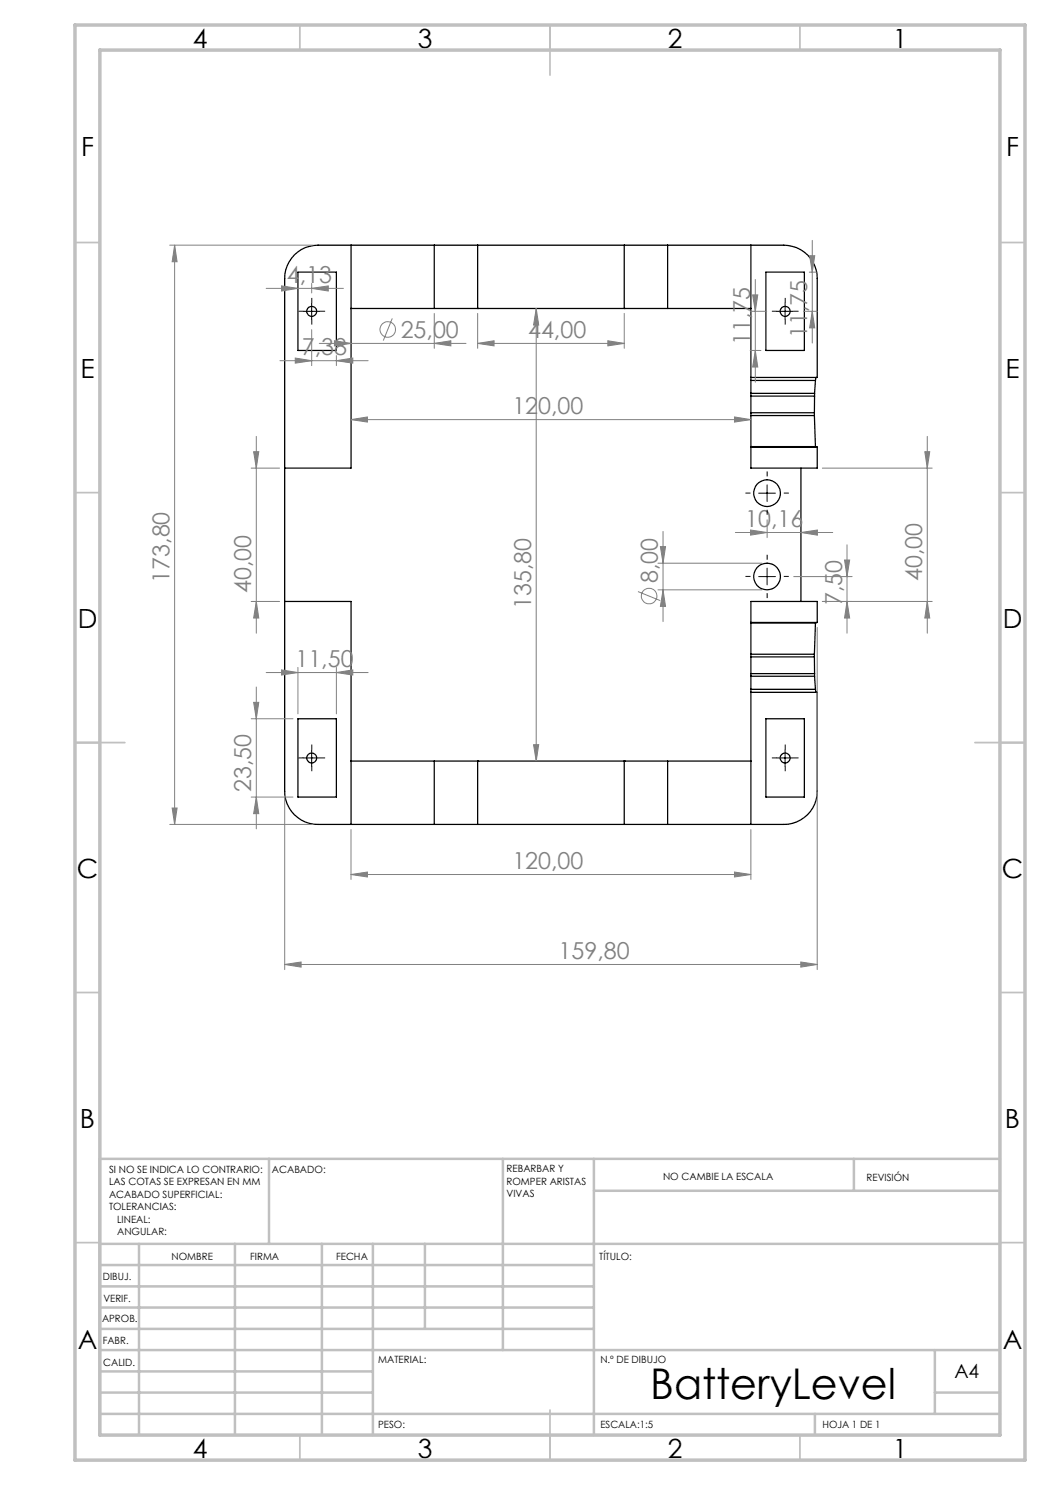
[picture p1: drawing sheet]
<svg xmlns="http://www.w3.org/2000/svg" width="210mm" height="297mm" viewBox="0 0 210 297" stroke-linecap="round" stroke-linejoin="round" font-family="sans-serif">
<g fill="none" stroke="#000" stroke-width=".25">
<path d="M59.6 54.4h7.7v15.7h-7.7zM70.2 49h-6.6a6.6 6.6 0 0 0-6.7 6.7v102.6a6.6 6.6 0 0 0 6.7 6.6h6.6M70.2 49h16.7M70.2 49v44.6h-13.3M86.9 49h46.6M86.9 49v12.7M95.5 49v12.7M124.8 49v12.7M133.5 49h16.7M133.5 49v12.7M150.2 49h6.5a6.6 6.6 0 0 1 6.7 6.7v19.8h-13.2M150.2 49v26.5"/>
<path d="M153.2 54.4h7.7v15.7h-7.7zM70.2 61.7h16.7M86.9 61.7h46.6M95.5 61.7h.1M124.8 61.7h.1M133.5 61.7h16.7M150.2 75.5v.6M150.2 78.7v.5M150.2 76.1v2.6M150.2 79.2v3.3M150.2 76.1h12.9M150.2 78.7h12.7"/>
<path d="M150.2 79.2h12.7M162.9 78.7v.5M162.9 79.2v3.3M163.1 76.1l-.2 2.6M163.2 75.5l-.1 .6M150.2 82.5v.6M150.2 83.1v10.5h13.2v-4.2M150.2 89.4h13.2M150.2 89.3h12.9M150.2 83.1h12.7M150.2 82.5h12.7M160.2 93.6v26.7"/>
<path d="M162.9 82.5v.6M162.9 83.1l.2 6.2M163.1 89.3l.3 .1M56.9 120.3h13.3v44.6M150.2 138.5h13.2v19.8a6.6 6.6 0 0 1-6.7 6.6h-6.5M150.2 137.9v.6M150.2 134.7v.6M150.2 130.8v.6M150.2 131.4v3.3M150.2 135.3v2.6M150.2 138.5v26.4M150.2 124.6h12.9"/>
<path d="M150.2 124.5h13.2M150.2 137.9h12.9M150.2 135.3h12.7M150.2 130.8h12.7M150.2 134.7h12.7M150.2 131.4h12.7M162.9 130.8v.6M162.9 131.4v3.3M162.9 134.7v.6M162.9 135.3l.2 2.6M163.1 137.9l.1 .6M163.1 124.6l-.2 6.2"/>
<path d="M163.4 124.5v-4.2h-13.2v10.5M163.4 124.5l-.3 .1M59.6 143.8h7.7v15.6h-7.7zM70.2 152.2h16.7M86.9 152.2v12.7M86.9 152.2h46.6M95.5 152.2h.1M95.5 152.2v12.7M124.8 152.2h.1M124.8 152.2v12.7M133.5 152.2h16.7M133.5 152.2v12.7"/>
<path d="M153.2 143.8h7.7v15.6h-7.7zM70.2 164.9h16.7M86.9 164.9h46.6M133.5 164.9h16.7"/>
<circle cx="62.4" cy="62.3" r="1"/>
<circle cx="157" cy="62.3" r=".99"/>
<circle cx="153.4" cy="98.6" r="2.67"/>
<circle cx="153.4" cy="115.3" r="2.66"/>
<circle cx="62.4" cy="151.6" r="1"/>
<circle cx="157" cy="151.6" r="1"/>
</g>
<g fill="none" stroke="#808080" stroke-width=".2">
<path d="M33.9 49h28.7M34.9 49v115.9M34.9 49l.5 3.3h-1zM53.2 57.7h15.5M56.3 57.2l3.3 .5-3.3 .5zM62.3 57.7l3.4-.5v1zM62.3 56.7v1.9M150.5 59h1.1l-.5 3.3zM151.1 55.9v20.5M161.9 54.4h1.5M161.9 51.1h1l-.4 3.3zM162.5 48.1v20.5"/>
<path d="M56 72.1h17.6M59.1 71.6l3.2 .5-3.2 .5zM62.3 65.9v7.2M63.9 68.7h29.3M66.9 68.2l3.3 .5-3.3 .5zM67.3 72.1l3.3-.5v1zM67.3 71.1v2M78.5 63.7l-1.8 4.4M86.9 68.7l3.3-.5v1zM86.9 62.7v7M95.5 68.7l3.3-.5v1zM95.5 62.7v7"/>
<path d="M95.5 68.7h29.3M107.2 61.7l.5 3.3h-1zM107.2 61.7v90.5M121.6 68.2l3.2 .5-3.2 .5zM124.8 62.7v7M150 70.1h2.2M150 62.3h3.4M151.1 70.1l.5 3.3h-1.1zM160.7 62.3h2.7M162.5 62.3l.4 3.3h-1zM50.2 93.6h5.7M50.7 90.3h1.1l-.5 3.3z"/>
<path d="M51.3 87.3v39.3M70.2 83.9l3.3-.5v1zM70.2 83.9h80M146.9 83.4l3.3 .5-3.3 .5zM164.5 93.6h21.9M185 90.3h.9l-.4 3.3zM185.5 87.3v39.3M127.6 118.3l4.4 1.8M131.6 112.6h20.8M131.6 118h20.8M132.1 109.3h1l-.5 3.3zM132.6 106.3v18"/>
<path d="M132.6 118l.5 3.3h-1zM147.1 106.5h19.4M150.1 106l3.3 .5-3.3 .5zM153.4 104v3.5M158.8 115.3h11.6M160.2 106.5l3.3-.5v1zM168.9 112h1l-.5 3.3zM169.4 109v17.6M50.2 120.3h5.7M51.3 137.4v28.4M51.3 120.3l.5 3.3h-1.1zM53.2 134.5h20.4"/>
<path d="M56.3 134l3.3 .5-3.3 .5zM59.6 133.5v9.3M67.3 134.5l3.3-.5v1zM67.3 133.5v9.3M163.4 125.5v68.4M169.4 120.3l.5 3.3h-1zM185.5 120.3l.4 3.3h-.9zM186.4 120.3h-21.9M50.2 143.8h8.4M50.2 159.4h8.4M50.7 140.5h1.1l-.5 3.3zM51.3 159.4l.5 3.3h-1.1z"/>
<path d="M56.9 159.2v34.7M106.7 148.9h1l-.5 3.3zM33.9 164.9h28.7M34.4 161.6h1l-.5 3.3zM70.2 174.9l3.3-.5v1zM70.2 165.9v10M70.2 174.9h80M146.9 174.4l3.3 .5-3.3 .5zM150.2 165.9v10M56.9 192.9l3.3-.5v1zM56.9 192.9h106.5M160.2 192.4l3.2 .5-3.2 .5z"/>
<circle cx="77.5" cy="65.9" r="1.55"/>
<circle cx="129.8" cy="119.2" r="1.55"/>
</g>
<g fill="none" stroke="#000" stroke-width=".2" stroke-dasharray="15.2 1.3 1.3 1.3" stroke-linecap="butt">
<path d="M60.7 62.3h-1M62.4 60.6v-1M62.4 63.9v1M64 62.3h1M155.4 62.3h-1M157 60.6v-1M157 63.9v1M158.7 62.3h1M150.1 98.6h-1M153.4 95.3v-1M156.8 98.6h1M150.1 115.3h-1"/>
<path d="M153.4 112v-1M153.4 118.6v1M153.4 102v1M156.8 115.3h1M60.7 151.6h-1M62.4 149.9v-1M62.4 153.2v1M64 151.6h1M155.4 151.6h-1M157 149.9v-1M157 153.2v1M158.7 151.6h1"/>
</g>
<path d="M60.7 62.3h3.3M62.3 60.6v3.3M155.4 62.3h3.3M157 60.6v3.3M151.7 98.6h3.4M153.4 97v3.3M151.7 115.3h3.4M153.4 113.6v3.4M60.7 151.6h3.3M62.3 149.9v3.4M155.4 151.6h3.3M157 149.9v3.4" fill="none" stroke="#000" stroke-width=".2"/>
<g fill="none" stroke="#c0c0c0" stroke-width=".35">
<path d="M60 5v5M110 5v10M160 5v5M15 48.5h5M200 48.5h5M15 98.5h5M200 98.5h5M15 148.5h10M195 148.5h10M15 198.5h5M200 198.5h5M15 248.5h5"/>
<path d="M200 248.5h5M60 287v5M110 282v10M160 287v5"/>
</g>
<g fill="none" stroke="#c0c0c0" stroke-width=".5">
<path d="M53.8 231.8v17M100.6 231.8v38.2M118.8 231.8v55.2M118.8 238.2h81.2M170.8 231.8v6.4M200 231.8h-180v55.2M20 248.8h180M20 257.3h98.8M20 253h98.8M27.8 248.8v38.2M47 248.8v38.2M64.4 248.8v38.2"/>
<path d="M74.6 248.8v38.2M85 248.8v17M20 265.8h98.8M20 261.5h98.8M20 278.5h54.6M20 274.3h54.6M20 270h180M187 278.5h13M187 270v12.8M20 282.8h180M163 282.8v4.2"/>
</g>
<path d="M15 5h190v287h-190zM20 10h180v277h-180z" fill="none" stroke="#c0c0c0" stroke-width=".7"/>
<g fill="#808080">
<path d="M67.3 72.1l3.3-.5v1zM59.1 71.6l3.2 .5-3.2 .5zM67.3 134.5l3.3-.5v1zM56.3 134l3.3 .5-3.3 .5zM160.2 106.5l3.3-.5v1zM150.1 106l3.3 .5-3.3 .5zM121.6 68.2l3.2 .5-3.2 .5zM95.5 68.7l3.3-.5v1z"/>
<path d="M56.9 192.9l3.3-.5v1zM160.2 192.4l3.2 .5-3.2 .5zM56.3 57.2l3.3 .5-3.3 .5zM62.3 57.7l3.4-.5v1zM70.2 83.9l3.3-.5v1zM146.9 83.4l3.3 .5-3.3 .5zM66.9 68.2l3.3 .5-3.3 .5zM86.9 68.7l3.3-.5v1zM70.2 174.9l3.3-.5v1zM146.9 174.4l3.3 .5-3.3 .5z"/>
<path d="M34.4 161.6h1l-.5 3.3zM34.9 49l.5 3.3h-1zM151.1 70.1l.5 3.3h-1.1zM150.5 59h1.1l-.5 3.3z"/>
<path d="M169.4 120.3l.5 3.3h-1zM168.9 112h1l-.5 3.3z"/>
<path d="M50.7 90.3h1.1l-.5 3.3zM51.3 120.3l.5 3.3h-1.1zM50.7 140.5h1.1l-.5 3.3zM51.3 159.4l.5 3.3h-1.1zM161.9 51.1h1l-.4 3.3zM162.5 62.3l.4 3.3h-1zM132.1 109.3h1l-.5 3.3zM132.6 118l.5 3.3h-1zM185 90.3h.9l-.4 3.3zM185.5 120.3l.4 3.3h-.9zM107.2 61.7l.5 3.3h-1zM106.7 148.9h1l-.5 3.3z"/>
</g>
<text font-size="8.5" x="130.1" y="279.7">BatteryLevel</text>
<g font-size="5.3">
<text x="38.5" y="9.5">4</text>
<text x="83.5" y="9.5">3</text>
<text x="133.6" y="9.5">2</text>
<text x="178.6" y="9.5">1</text>
<text x="16.2" y="31.3">F</text>
<text x="201.2" y="31.3">F</text>
<text x="16.1" y="75.5">E</text>
<text x="201.1" y="75.5">E</text>
<text x="15.5" y="125.5">D</text>
<text x="200.5" y="125.5">D</text>
<text x="15.4" y="175.5">C</text>
<text x="200.4" y="175.5">C</text>
<text x="16" y="225.5">B</text>
<text x="201" y="225.5">B</text>
<text x="15.5" y="269.8">A</text>
<text x="200.5" y="269.8">A</text>
<text x="38.5" y="291.5">4</text>
<text x="83.5" y="291.5">3</text>
<text x="133.6" y="291.5">2</text>
<text x="178.6" y="291.5">1</text>
</g>
<g font-size="4.7" fill="#808080">
<text x="57.4" y="56.7">4,13</text>
<text x="60.4" y="71.1">7,38</text>
<text x="80.1" y="67.6">25,00</text>
<text x="105.6" y="67.6">44,00</text>
<text x="150.1" y="69" transform="rotate(-90 150.1 69)">11,75</text>
<text x="161.4" y="67.6" transform="rotate(-90 161.4 67.6)">11,75</text>
<text x="102.5" y="82.9">120,00</text>
<text x="149" y="105.5">10,16</text>
<text x="33.9" y="116.5" transform="rotate(-90 33.9 116.5)">173,80</text>
<text x="50.3" y="118.6" transform="rotate(-90 50.3 118.6)">40,00</text>
<text x="131.5" y="116.6" transform="rotate(-90 131.5 116.6)">8,00</text>
<text x="184.5" y="116.2" transform="rotate(-90 184.5 116.2)">40,00</text>
<text x="106.2" y="121.9" transform="rotate(-90 106.2 121.9)">135,80</text>
<text x="168.4" y="121" transform="rotate(-90 168.4 121)">7,50</text>
<text x="59.1" y="133.5">11,50</text>
<text x="50.3" y="158.4" transform="rotate(-90 50.3 158.4)">23,50</text>
<text x="102.5" y="173.9">120,00</text>
<text x="111.7" y="191.9">159,80</text>
</g>
<text font-size="3.9" x="190.9" y="275.5">A4</text>
<g font-size="2">
<text x="21.8" y="234.6">SI NO SE INDICA LO CONTRARIO:</text>
<text x="21.8" y="237.1">LAS COTAS SE EXPRESAN EN MM</text>
<text x="21.8" y="239.6">ACABADO SUPERFICIAL:</text>
<text x="54.4" y="234.6">ACABADO:</text>
<text x="101.3" y="234.5">REBARBAR Y</text>
<text x="101.3" y="237">ROMPER ARISTAS</text>
<text x="101.3" y="239.5">VIVAS</text>
<text x="132.6" y="236">NO CAMBIE LA ESCALA</text>
<text x="173.3" y="236.2">REVISIÓN</text>
<text x="21.8" y="242.1">TOLERANCIAS:</text>
<text x="23.4" y="244.6">LINEAL:</text>
<text x="23.4" y="247.1">ANGULAR:</text>
<text x="34.3" y="252">NOMBRE</text>
<text x="50" y="251.9">FIRMA</text>
<text x="67.2" y="251.9">FECHA</text>
<text x="119.9" y="251.9">TÍTULO:</text>
<text x="20.6" y="256.1">DIBUJ.</text>
<text x="20.7" y="260.3">VERIF.</text>
<text x="20.4" y="264.4">APROB.</text>
<text x="20.5" y="268.8">FABR.</text>
<text x="20.7" y="273.1">CALID.</text>
<text x="75.6" y="272.5">MATERIAL:</text>
<text x="120.1" y="272.5">N.º DE DIBUJO</text>
<text x="75.6" y="285.5">PESO:</text>
<text x="120.1" y="285.6">ESCALA:1:5</text>
<text x="164.5" y="285.6">HOJA 1 DE 1</text>
</g>
</svg>
